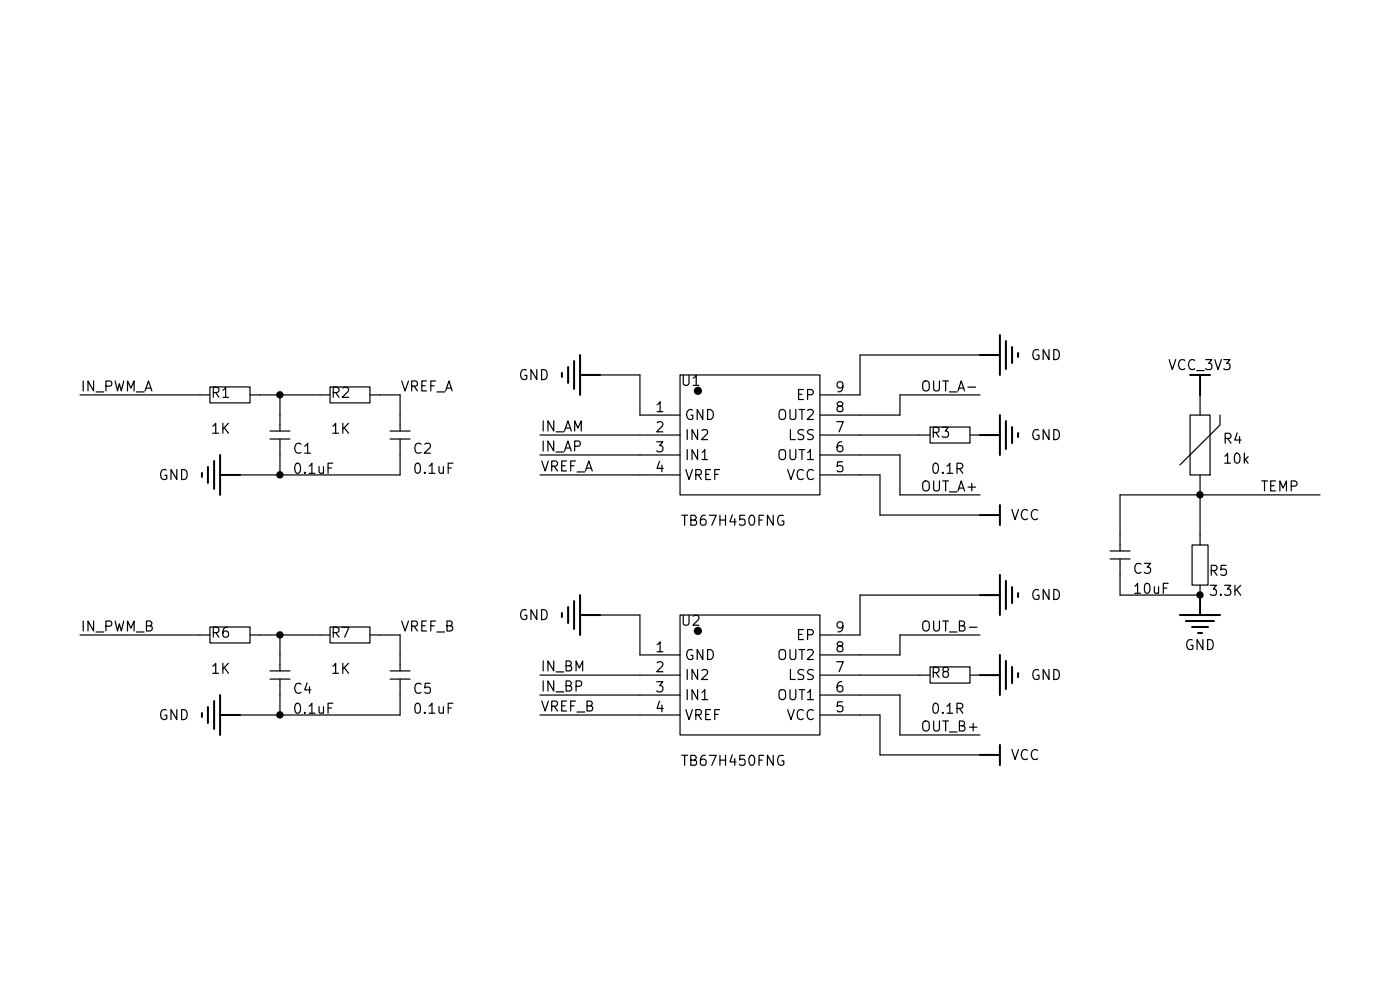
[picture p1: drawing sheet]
(kicad_sch
 (version 20260306)
 (generator "eeschema")
 (generator_version "10.0")
 (paper "User" 177.8 101.6)
 (lib_symbols
  (symbol "Motor-42-altium-import:GND_POWER_GROUND"
   (power global) (exclude_from_sim no) (in_bom yes) (on_board yes)
   (in_pos_files yes)
   (duplicate_pin_numbers_are_jumpers no)
   (property "Reference" "#PWR" (at 0 0 0) (show_name no) (do_not_autoplace no) (hide yes) (effects (font (size 1.27 1.27))))
   (property "Value" "GND" (at 0 -6.35 0) (show_name no) (do_not_autoplace no) (effects (font (size 1.27 1.27))))
   (property "Footprint" "" (at 0 0 0) (show_name no) (do_not_autoplace no) (hide yes) (effects (font (size 1.27 1.27))))
   (property "Datasheet" "" (at 0 0 0) (show_name no) (do_not_autoplace no) (hide yes) (effects (font (size 1.27 1.27))))
   (property "Description" "电源符号创建名为 'GND' 的全局标签" (at 0 0 0) (show_name no) (do_not_autoplace no) (hide yes) (effects (font (size 1.27 1.27))))
   (symbol "GND_POWER_GROUND_0_0"
    (polyline (pts (xy -2.54 -2.54) (xy 2.54 -2.54)) (stroke (width 0.254) (type solid)) (fill (type none)))
    (polyline (pts (xy -1.778 -3.302) (xy 1.778 -3.302)) (stroke (width 0.254) (type solid)) (fill (type none)))
    (polyline (pts (xy -1.016 -4.064) (xy 1.016 -4.064)) (stroke (width 0.254) (type solid)) (fill (type none)))
    (polyline (pts (xy -0.254 -4.826) (xy 0.254 -4.826)) (stroke (width 0.254) (type solid)) (fill (type none)))
    (polyline (pts (xy 0 0) (xy 0 -2.54)) (stroke (width 0.254) (type solid)) (fill (type none)))
    (pin power_in line (at 0 0 0) (length 0) (hide yes) (name "GND" (effects (font (size 1.27 1.27)))) (number "" (effects (font (size 1.27 1.27))))))
   (embedded_fonts no))
  (symbol "Motor-42-altium-import:VCC_3V3_BAR"
   (power global) (exclude_from_sim no) (in_bom yes) (on_board yes)
   (in_pos_files yes)
   (duplicate_pin_numbers_are_jumpers no)
   (property "Reference" "#PWR" (at 0 0 0) (show_name no) (do_not_autoplace no) (hide yes) (effects (font (size 1.27 1.27))))
   (property "Value" "VCC_3V3" (at 0 -3.81 0) (show_name no) (do_not_autoplace no) (effects (font (size 1.27 1.27))))
   (property "Footprint" "" (at 0 0 0) (show_name no) (do_not_autoplace no) (hide yes) (effects (font (size 1.27 1.27))))
   (property "Datasheet" "" (at 0 0 0) (show_name no) (do_not_autoplace no) (hide yes) (effects (font (size 1.27 1.27))))
   (property "Description" "电源符号创建名为 'VCC_3V3' 的全局标签" (at 0 0 0) (show_name no) (do_not_autoplace no) (hide yes) (effects (font (size 1.27 1.27))))
   (symbol "VCC_3V3_BAR_0_0"
    (polyline (pts (xy -1.27 -2.54) (xy 1.27 -2.54)) (stroke (width 0.254) (type solid)) (fill (type none)))
    (polyline (pts (xy 0 0) (xy 0 -2.54)) (stroke (width 0.254) (type solid)) (fill (type none)))
    (pin power_in line (at 0 0 0) (length 0) (hide yes) (name "VCC_3V3" (effects (font (size 1.27 1.27)))) (number "" (effects (font (size 1.27 1.27))))))
   (embedded_fonts no))
  (symbol "Motor-42-altium-import:VCC_BAR"
   (power global) (exclude_from_sim no) (in_bom yes) (on_board yes)
   (in_pos_files yes)
   (duplicate_pin_numbers_are_jumpers no)
   (property "Reference" "#PWR" (at 0 0 0) (show_name no) (do_not_autoplace no) (hide yes) (effects (font (size 1.27 1.27))))
   (property "Value" "VCC" (at 0 -3.81 0) (show_name no) (do_not_autoplace no) (effects (font (size 1.27 1.27))))
   (property "Footprint" "" (at 0 0 0) (show_name no) (do_not_autoplace no) (hide yes) (effects (font (size 1.27 1.27))))
   (property "Datasheet" "" (at 0 0 0) (show_name no) (do_not_autoplace no) (hide yes) (effects (font (size 1.27 1.27))))
   (property "Description" "电源符号创建名为 'VCC' 的全局标签" (at 0 0 0) (show_name no) (do_not_autoplace no) (hide yes) (effects (font (size 1.27 1.27))))
   (symbol "VCC_BAR_0_0"
    (polyline (pts (xy -1.27 -2.54) (xy 1.27 -2.54)) (stroke (width 0.254) (type solid)) (fill (type none)))
    (polyline (pts (xy 0 0) (xy 0 -2.54)) (stroke (width 0.254) (type solid)) (fill (type none)))
    (pin power_in line (at 0 0 0) (length 0) (hide yes) (name "VCC" (effects (font (size 1.27 1.27)))) (number "" (effects (font (size 1.27 1.27))))))
   (embedded_fonts no))
  (symbol "MyPcbLib:root_0_NCP15XH103F03RC_MyPcbLib.IntLib"
   (pin_numbers (hide yes))
   (pin_names (hide yes)) (exclude_from_sim no) (in_bom yes) (on_board yes)
   (in_pos_files yes)
   (duplicate_pin_numbers_are_jumpers no)
   (property "Reference" "" (at 0 0 0) (show_name no) (do_not_autoplace no) (effects (font (size 1.27 1.27))))
   (property "Value" "" (at 0 0 0) (show_name no) (do_not_autoplace no) (effects (font (size 1.27 1.27))))
   (property "Footprint" "" (at 0 0 0) (show_name no) (do_not_autoplace no) (hide yes) (effects (font (size 1.27 1.27))))
   (property "Datasheet" "" (at 0 0 0) (show_name no) (do_not_autoplace no) (hide yes) (effects (font (size 1.27 1.27))))
   (property "Description" "THERMISTOR 10K OHM NTC 0402 SMD" (at 0 0 0) (show_name no) (do_not_autoplace no) (hide yes) (effects (font (size 1.27 1.27))))
   (symbol "root_0_NCP15XH103F03RC_MyPcbLib.IntLib_1_0"
    (polyline (pts (xy 2.54 -1.27) (xy 2.54 1.27) (xy 10.16 1.27) (xy 10.16 -1.27) (xy 2.54 -1.27)) (stroke (width 0) (type solid)) (fill (type none)))
    (polyline (pts (xy 3.81 2.54) (xy 8.89 -2.54) (xy 10.16 -2.54)) (stroke (width 0) (type solid)) (fill (type none)))
    (pin passive line (at 0 0 0) (length 2.54) (name "0" (effects (font (size 1.27 1.27)))) (number "1" (effects (font (size 1.27 1.27)))))
    (pin passive line (at 12.7 0 180) (length 2.54) (name "0" (effects (font (size 1.27 1.27)))) (number "2" (effects (font (size 1.27 1.27))))))
   (embedded_fonts no))
  (symbol "MyPcbLib:root_0_TB67H450FNG_MyPcbLib.IntLib" (exclude_from_sim no) (in_bom yes) (on_board yes)
   (in_pos_files yes)
   (duplicate_pin_numbers_are_jumpers no)
   (property "Reference" "" (at 0 0 0) (show_name no) (do_not_autoplace no) (effects (font (size 1.27 1.27))))
   (property "Value" "" (at 0 0 0) (show_name no) (do_not_autoplace no) (effects (font (size 1.27 1.27))))
   (property "Footprint" "" (at 0 0 0) (show_name no) (do_not_autoplace no) (hide yes) (effects (font (size 1.27 1.27))))
   (property "Datasheet" "" (at 0 0 0) (show_name no) (do_not_autoplace no) (hide yes) (effects (font (size 1.27 1.27))))
   (property "Description" "PWM Chopper Type DC Brushed Motor Driver" (at 0 0 0) (show_name no) (do_not_autoplace no) (hide yes) (effects (font (size 1.27 1.27))))
   (symbol "root_0_TB67H450FNG_MyPcbLib.IntLib_1_0"
    (rectangle (start 0 0) (end 15.24 -17.78) (stroke (width 0) (type solid) (color 152 0 0 1)) (fill (type none)))
    (circle (center 13.208 -2.286) (radius 0.508) (stroke (width -0.0001) (type solid) (color 152 0 0 1)) (fill (type outline)))
    (pin passive line (at 10.16 5.08 270) (length 5.08) (name "GND" (effects (font (size 1.27 1.27)))) (number "1" (effects (font (size 1.27 1.27)))))
    (pin passive line (at 7.62 5.08 270) (length 5.08) (name "IN2" (effects (font (size 1.27 1.27)))) (number "2" (effects (font (size 1.27 1.27)))))
    (pin passive line (at 5.08 5.08 270) (length 5.08) (name "IN1" (effects (font (size 1.27 1.27)))) (number "3" (effects (font (size 1.27 1.27)))))
    (pin passive line (at 2.54 5.08 270) (length 5.08) (name "VREF" (effects (font (size 1.27 1.27)))) (number "4" (effects (font (size 1.27 1.27)))))
    (pin passive line (at 2.54 -22.86 90) (length 5.08) (name "VCC" (effects (font (size 1.27 1.27)))) (number "5" (effects (font (size 1.27 1.27)))))
    (pin passive line (at 5.08 -22.86 90) (length 5.08) (name "OUT1" (effects (font (size 1.27 1.27)))) (number "6" (effects (font (size 1.27 1.27)))))
    (pin passive line (at 7.62 -22.86 90) (length 5.08) (name "LSS" (effects (font (size 1.27 1.27)))) (number "7" (effects (font (size 1.27 1.27)))))
    (pin passive line (at 10.16 -22.86 90) (length 5.08) (name "OUT2" (effects (font (size 1.27 1.27)))) (number "8" (effects (font (size 1.27 1.27)))))
    (pin passive line (at 12.7 -22.86 90) (length 5.08) (name "EP" (effects (font (size 1.27 1.27)))) (number "9" (effects (font (size 1.27 1.27))))))
   (embedded_fonts no))
  (symbol "MyPcbLib:root_0_电阻-0402_MyPcbLib.IntLib"
   (pin_numbers (hide yes))
   (pin_names (hide yes)) (exclude_from_sim no) (in_bom yes) (on_board yes)
   (in_pos_files yes)
   (duplicate_pin_numbers_are_jumpers no)
   (property "Reference" "" (at 0 0 0) (show_name no) (do_not_autoplace no) (effects (font (size 1.27 1.27))))
   (property "Value" "" (at 0 0 0) (show_name no) (do_not_autoplace no) (effects (font (size 1.27 1.27))))
   (property "Footprint" "" (at 0 0 0) (show_name no) (do_not_autoplace no) (hide yes) (effects (font (size 1.27 1.27))))
   (property "Datasheet" "" (at 0 0 0) (show_name no) (do_not_autoplace no) (hide yes) (effects (font (size 1.27 1.27))))
   (property "Description" "Resistor" (at 0 0 0) (show_name no) (do_not_autoplace no) (hide yes) (effects (font (size 1.27 1.27))))
   (symbol "root_0_电阻-0402_MyPcbLib.IntLib_1_0"
    (rectangle (start 1.016 -2.54) (end -1.016 2.54) (stroke (width 0) (type solid)) (fill (type none)))
    (pin passive line (at 0 3.81 270) (length 1.27) (name "1" (effects (font (size 1.27 1.27)))) (number "1" (effects (font (size 1.27 1.27)))))
    (pin passive line (at 0 -3.81 90) (length 1.27) (name "2" (effects (font (size 1.27 1.27)))) (number "2" (effects (font (size 1.27 1.27))))))
   (embedded_fonts no))
  (symbol "MyPcbLib:root_0_电阻-1206_MyPcbLib.IntLib"
   (pin_numbers (hide yes))
   (pin_names (hide yes)) (exclude_from_sim no) (in_bom yes) (on_board yes)
   (in_pos_files yes)
   (duplicate_pin_numbers_are_jumpers no)
   (property "Reference" "" (at 0 0 0) (show_name no) (do_not_autoplace no) (effects (font (size 1.27 1.27))))
   (property "Value" "" (at 0 0 0) (show_name no) (do_not_autoplace no) (effects (font (size 1.27 1.27))))
   (property "Footprint" "" (at 0 0 0) (show_name no) (do_not_autoplace no) (hide yes) (effects (font (size 1.27 1.27))))
   (property "Datasheet" "" (at 0 0 0) (show_name no) (do_not_autoplace no) (hide yes) (effects (font (size 1.27 1.27))))
   (property "Description" "Resistor" (at 0 0 0) (show_name no) (do_not_autoplace no) (hide yes) (effects (font (size 1.27 1.27))))
   (symbol "root_0_电阻-1206_MyPcbLib.IntLib_1_0"
    (rectangle (start 1.016 -2.54) (end -1.016 2.54) (stroke (width 0) (type solid)) (fill (type none)))
    (pin passive line (at 0 3.81 270) (length 1.27) (name "1" (effects (font (size 1.27 1.27)))) (number "1" (effects (font (size 1.27 1.27)))))
    (pin passive line (at 0 -3.81 90) (length 1.27) (name "2" (effects (font (size 1.27 1.27)))) (number "2" (effects (font (size 1.27 1.27))))))
   (embedded_fonts no))
  (symbol "MyPcbLib:root_1_电容-0402_MyPcbLib.IntLib"
   (pin_numbers (hide yes))
   (pin_names (hide yes)) (exclude_from_sim no) (in_bom yes) (on_board yes)
   (in_pos_files yes)
   (duplicate_pin_numbers_are_jumpers no)
   (property "Reference" "" (at 0 0 0) (show_name no) (do_not_autoplace no) (effects (font (size 1.27 1.27))))
   (property "Value" "" (at 0 0 0) (show_name no) (do_not_autoplace no) (effects (font (size 1.27 1.27))))
   (property "Footprint" "" (at 0 0 0) (show_name no) (do_not_autoplace no) (hide yes) (effects (font (size 1.27 1.27))))
   (property "Datasheet" "" (at 0 0 0) (show_name no) (do_not_autoplace no) (hide yes) (effects (font (size 1.27 1.27))))
   (property "Description" "Capacitor" (at 0 0 0) (show_name no) (do_not_autoplace no) (hide yes) (effects (font (size 1.27 1.27))))
   (symbol "root_1_电容-0402_MyPcbLib.IntLib_1_0"
    (polyline (pts (xy -1.27 0.508) (xy 1.27 0.508)) (stroke (width 0) (type solid)) (fill (type none)))
    (polyline (pts (xy 0 1.27) (xy 0 0.508)) (stroke (width 0) (type solid)) (fill (type none)))
    (polyline (pts (xy 0 -1.27) (xy 0 -0.508)) (stroke (width 0) (type solid)) (fill (type none)))
    (polyline (pts (xy 1.27 -0.508) (xy -1.27 -0.508)) (stroke (width 0) (type solid)) (fill (type none)))
    (pin passive line (at 0 2.54 270) (length 1.27) (name "1" (effects (font (size 1.27 1.27)))) (number "1" (effects (font (size 1.27 1.27)))))
    (pin passive line (at 0 -2.54 90) (length 1.27) (name "2" (effects (font (size 1.27 1.27)))) (number "2" (effects (font (size 1.27 1.27))))))
   (embedded_fonts no))
  (symbol "MyPcbLib:root_1_电阻-0402_MyPcbLib.IntLib"
   (pin_numbers (hide yes))
   (pin_names (hide yes)) (exclude_from_sim no) (in_bom yes) (on_board yes)
   (in_pos_files yes)
   (duplicate_pin_numbers_are_jumpers no)
   (property "Reference" "" (at 0 0 0) (show_name no) (do_not_autoplace no) (effects (font (size 1.27 1.27))))
   (property "Value" "" (at 0 0 0) (show_name no) (do_not_autoplace no) (effects (font (size 1.27 1.27))))
   (property "Footprint" "" (at 0 0 0) (show_name no) (do_not_autoplace no) (hide yes) (effects (font (size 1.27 1.27))))
   (property "Datasheet" "" (at 0 0 0) (show_name no) (do_not_autoplace no) (hide yes) (effects (font (size 1.27 1.27))))
   (property "Description" "Resistor" (at 0 0 0) (show_name no) (do_not_autoplace no) (hide yes) (effects (font (size 1.27 1.27))))
   (symbol "root_1_电阻-0402_MyPcbLib.IntLib_1_0"
    (rectangle (start -1.016 -2.54) (end 1.016 2.54) (stroke (width 0) (type solid)) (fill (type none)))
    (pin passive line (at 0 3.81 270) (length 1.27) (name "1" (effects (font (size 1.27 1.27)))) (number "1" (effects (font (size 1.27 1.27)))))
    (pin passive line (at 0 -3.81 90) (length 1.27) (name "2" (effects (font (size 1.27 1.27)))) (number "2" (effects (font (size 1.27 1.27))))))
   (embedded_fonts no)))
 (junction
  (at 35.56 48.26)
  (diameter 0)
  (color 0 0 0 0))
 (junction
  (at 35.56 38.1)
  (diameter 0)
  (color 0 0 0 0))
 (junction
  (at 152.4 63.5)
  (diameter 0)
  (color 0 0 0 0))
 (junction
  (at 152.4 50.8)
  (diameter 0)
  (color 0 0 0 0))
 (junction
  (at 35.56 68.58)
  (diameter 0)
  (color 0 0 0 0))
 (junction
  (at 35.56 78.74)
  (diameter 0)
  (color 0 0 0 0))
 (wire
  (pts (xy 109.22 76.2) (xy 114.3 76.2))
  (stroke (width 0) (type default)))
 (wire
  (pts (xy 81.28 45.72) (xy 68.58 45.72))
  (stroke (width 0) (type default)))
 (wire
  (pts (xy 50.8 45.72) (xy 50.8 48.26))
  (stroke (width 0) (type default)))
 (wire
  (pts (xy 81.28 78.74) (xy 68.58 78.74))
  (stroke (width 0) (type default)))
 (wire
  (pts (xy 48.26 38.1) (xy 50.8 38.1))
  (stroke (width 0) (type default)))
 (wire
  (pts (xy 109.22 38.1) (xy 109.22 33.02))
  (stroke (width 0) (type default)))
 (wire
  (pts (xy 35.56 71.12) (xy 35.56 68.58))
  (stroke (width 0) (type default)))
 (wire
  (pts (xy 109.22 48.26) (xy 111.76 48.26))
  (stroke (width 0) (type default)))
 (wire
  (pts (xy 109.22 33.02) (xy 124.46 33.02))
  (stroke (width 0) (type default)))
 (wire
  (pts (xy 35.56 38.1) (xy 40.64 38.1))
  (stroke (width 0) (type default)))
 (wire
  (pts (xy 114.3 71.12) (xy 114.3 68.58))
  (stroke (width 0) (type default)))
 (wire
  (pts (xy 142.24 63.5) (xy 142.24 60.96))
  (stroke (width 0) (type default)))
 (wire
  (pts (xy 81.28 35.56) (xy 76.2 35.56))
  (stroke (width 0) (type default)))
 (wire
  (pts (xy 111.76 78.74) (xy 111.76 83.82))
  (stroke (width 0) (type default)))
 (wire
  (pts (xy 109.22 40.64) (xy 114.3 40.64))
  (stroke (width 0) (type default)))
 (wire
  (pts (xy 35.56 48.26) (xy 30.48 48.26))
  (stroke (width 0) (type default)))
 (wire
  (pts (xy 109.22 73.66) (xy 116.84 73.66))
  (stroke (width 0) (type default)))
 (wire
  (pts (xy 142.24 50.8) (xy 152.4 50.8))
  (stroke (width 0) (type default)))
 (wire
  (pts (xy 81.28 73.66) (xy 68.58 73.66))
  (stroke (width 0) (type default)))
 (wire
  (pts (xy 81.28 76.2) (xy 68.58 76.2))
  (stroke (width 0) (type default)))
 (wire
  (pts (xy 81.28 43.18) (xy 68.58 43.18))
  (stroke (width 0) (type default)))
 (wire
  (pts (xy 109.22 63.5) (xy 124.46 63.5))
  (stroke (width 0) (type default)))
 (wire
  (pts (xy 114.3 40.64) (xy 114.3 38.1))
  (stroke (width 0) (type default)))
 (wire
  (pts (xy 152.4 50.8) (xy 167.64 50.8))
  (stroke (width 0) (type default)))
 (wire
  (pts (xy 35.56 48.26) (xy 35.56 45.72))
  (stroke (width 0) (type default)))
 (wire
  (pts (xy 35.56 78.74) (xy 30.48 78.74))
  (stroke (width 0) (type default)))
 (wire
  (pts (xy 35.56 78.74) (xy 35.56 76.2))
  (stroke (width 0) (type default)))
 (wire
  (pts (xy 81.28 40.64) (xy 81.28 35.56))
  (stroke (width 0) (type default)))
 (wire
  (pts (xy 50.8 68.58) (xy 50.8 71.12))
  (stroke (width 0) (type default)))
 (wire
  (pts (xy 114.3 38.1) (xy 124.46 38.1))
  (stroke (width 0) (type default)))
 (wire
  (pts (xy 33.02 38.1) (xy 35.56 38.1))
  (stroke (width 0) (type default)))
 (wire
  (pts (xy 109.22 71.12) (xy 114.3 71.12))
  (stroke (width 0) (type default)))
 (wire
  (pts (xy 111.76 48.26) (xy 111.76 53.34))
  (stroke (width 0) (type default)))
 (wire
  (pts (xy 152.4 63.5) (xy 142.24 63.5))
  (stroke (width 0) (type default)))
 (wire
  (pts (xy 142.24 55.88) (xy 142.24 50.8))
  (stroke (width 0) (type default)))
 (wire
  (pts (xy 114.3 76.2) (xy 114.3 81.28))
  (stroke (width 0) (type default)))
 (wire
  (pts (xy 114.3 81.28) (xy 124.46 81.28))
  (stroke (width 0) (type default)))
 (wire
  (pts (xy 50.8 76.2) (xy 50.8 78.74))
  (stroke (width 0) (type default)))
 (wire
  (pts (xy 109.22 68.58) (xy 109.22 63.5))
  (stroke (width 0) (type default)))
 (wire
  (pts (xy 152.4 55.88) (xy 152.4 50.8))
  (stroke (width 0) (type default)))
 (wire
  (pts (xy 48.26 68.58) (xy 50.8 68.58))
  (stroke (width 0) (type default)))
 (wire
  (pts (xy 109.22 78.74) (xy 111.76 78.74))
  (stroke (width 0) (type default)))
 (wire
  (pts (xy 114.3 68.58) (xy 124.46 68.58))
  (stroke (width 0) (type default)))
 (wire
  (pts (xy 114.3 50.8) (xy 124.46 50.8))
  (stroke (width 0) (type default)))
 (wire
  (pts (xy 33.02 68.58) (xy 35.56 68.58))
  (stroke (width 0) (type default)))
 (wire
  (pts (xy 50.8 78.74) (xy 35.56 78.74))
  (stroke (width 0) (type default)))
 (wire
  (pts (xy 25.4 68.58) (xy 10.16 68.58))
  (stroke (width 0) (type default)))
 (wire
  (pts (xy 114.3 45.72) (xy 114.3 50.8))
  (stroke (width 0) (type default)))
 (wire
  (pts (xy 81.28 48.26) (xy 68.58 48.26))
  (stroke (width 0) (type default)))
 (wire
  (pts (xy 50.8 38.1) (xy 50.8 40.64))
  (stroke (width 0) (type default)))
 (wire
  (pts (xy 81.28 71.12) (xy 81.28 66.04))
  (stroke (width 0) (type default)))
 (wire
  (pts (xy 109.22 45.72) (xy 114.3 45.72))
  (stroke (width 0) (type default)))
 (wire
  (pts (xy 81.28 66.04) (xy 76.2 66.04))
  (stroke (width 0) (type default)))
 (wire
  (pts (xy 25.4 38.1) (xy 10.16 38.1))
  (stroke (width 0) (type default)))
 (wire
  (pts (xy 35.56 40.64) (xy 35.56 38.1))
  (stroke (width 0) (type default)))
 (wire
  (pts (xy 50.8 48.26) (xy 35.56 48.26))
  (stroke (width 0) (type default)))
 (wire
  (pts (xy 111.76 83.82) (xy 124.46 83.82))
  (stroke (width 0) (type default)))
 (wire
  (pts (xy 111.76 53.34) (xy 124.46 53.34))
  (stroke (width 0) (type default)))
 (wire
  (pts (xy 109.22 43.18) (xy 116.84 43.18))
  (stroke (width 0) (type default)))
 (wire
  (pts (xy 35.56 68.58) (xy 40.64 68.58))
  (stroke (width 0) (type default)))
 (label "OUT_B+"
  (at 116.84 81.28 0)
  (effects (font (size 1.27 1.27)) (justify left bottom)))
 (label "IN_PWM_B"
  (at 10.16 68.58 0)
  (effects (font (size 1.27 1.27)) (justify left bottom)))
 (label "VREF_B"
  (at 50.8 68.58 0)
  (effects (font (size 1.27 1.27)) (justify left bottom)))
 (label "OUT_B-"
  (at 116.84 68.58 0)
  (effects (font (size 1.27 1.27)) (justify left bottom)))
 (label "IN_AP"
  (at 68.58 45.72 0)
  (effects (font (size 1.27 1.27)) (justify left bottom)))
 (label "IN_BP"
  (at 68.58 76.2 0)
  (effects (font (size 1.27 1.27)) (justify left bottom)))
 (label "OUT_A-"
  (at 116.84 38.1 0)
  (effects (font (size 1.27 1.27)) (justify left bottom)))
 (label "TEMP"
  (at 160.02 50.8 0)
  (effects (font (size 1.27 1.27)) (justify left bottom)))
 (label "VREF_A"
  (at 50.8 38.1 0)
  (effects (font (size 1.27 1.27)) (justify left bottom)))
 (label "OUT_A+"
  (at 116.84 50.8 0)
  (effects (font (size 1.27 1.27)) (justify left bottom)))
 (label "VREF_A"
  (at 68.58 48.26 0)
  (effects (font (size 1.27 1.27)) (justify left bottom)))
 (label "VREF_B"
  (at 68.58 78.74 0)
  (effects (font (size 1.27 1.27)) (justify left bottom)))
 (label "IN_PWM_A"
  (at 10.16 38.1 0)
  (effects (font (size 1.27 1.27)) (justify left bottom)))
 (label "IN_AM"
  (at 68.58 43.18 0)
  (effects (font (size 1.27 1.27)) (justify left bottom)))
 (label "IN_BM"
  (at 68.58 73.66 0)
  (effects (font (size 1.27 1.27)) (justify left bottom)))
 (symbol
  (lib_id "MyPcbLib:root_0_电阻-0402_MyPcbLib.IntLib")
  (at 29.21 38.1 90)
  (unit 1)
  (body_style 1)
  (exclude_from_sim no)
  (in_bom yes)
  (on_board yes)
  (in_pos_files yes)
  (dnp no)
  (property "Reference" "R1" (at 26.67 37.084 90) (show_name no) (do_not_autoplace no) (effects (font (size 1.27 1.27)) (justify right bottom)))
  (property "Value" "1K" (at 26.67 41.656 90) (show_name no) (do_not_autoplace no) (effects (font (size 1.27 1.27)) (justify right bottom)))
  (property "Footprint" "RES_0402" (at 29.21 38.1 0) (hide yes) (show_name no) (do_not_autoplace no) (effects (font (size 1.27 1.27))))
  (property "Datasheet" "" (at 29.21 38.1 0) (hide yes) (show_name no) (do_not_autoplace no) (effects (font (size 1.27 1.27))))
  (property "Description" "Resistor" (at 29.21 38.1 0) (hide yes) (show_name no) (do_not_autoplace no) (effects (font (size 1.27 1.27))))
  (property "ALTIUM_VALUE" "22R" (at 24.13 35.56 90) (hide yes) (show_name no) (do_not_autoplace no) (effects (font (size 1.27 1.27)) (justify right bottom)))
  (pin "1")
  (pin "2"))
 (symbol
  (lib_id "MyPcbLib:root_0_NCP15XH103F03RC_MyPcbLib.IntLib")
  (at 152.4 50.8 90)
  (unit 1)
  (body_style 1)
  (exclude_from_sim no)
  (in_bom yes)
  (on_board yes)
  (in_pos_files yes)
  (dnp no)
  (property "Reference" "R4" (at 155.194 42.926 90) (show_name no) (do_not_autoplace no) (effects (font (size 1.27 1.27)) (justify right bottom)))
  (property "Value" "NCP15XH103F03RC" (at 152.146 58.166 90) (hide yes) (show_name no) (do_not_autoplace no) (effects (font (size 1.27 1.27)) (justify right bottom)))
  (property "Footprint" "RES_0402" (at 152.4 50.8 0) (hide yes) (show_name no) (do_not_autoplace no) (effects (font (size 1.27 1.27))))
  (property "Datasheet" "" (at 152.4 50.8 0) (hide yes) (show_name no) (do_not_autoplace no) (effects (font (size 1.27 1.27))))
  (property "Description" "THERMISTOR 10K OHM NTC 0402 SMD" (at 152.4 50.8 0) (hide yes) (show_name no) (do_not_autoplace no) (effects (font (size 1.27 1.27))))
  (property "ALTIUM_VALUE" "10k" (at 155.194 45.466 90) (show_name no) (do_not_autoplace no) (effects (font (size 1.27 1.27)) (justify right bottom)))
  (pin "1")
  (pin "2"))
 (symbol
  (lib_id "MyPcbLib:root_0_电阻-0402_MyPcbLib.IntLib")
  (at 44.45 38.1 90)
  (unit 1)
  (body_style 1)
  (exclude_from_sim no)
  (in_bom yes)
  (on_board yes)
  (in_pos_files yes)
  (dnp no)
  (property "Reference" "R2" (at 41.91 37.084 90) (show_name no) (do_not_autoplace no) (effects (font (size 1.27 1.27)) (justify right bottom)))
  (property "Value" "1K" (at 41.91 41.656 90) (show_name no) (do_not_autoplace no) (effects (font (size 1.27 1.27)) (justify right bottom)))
  (property "Footprint" "RES_0402" (at 44.45 38.1 0) (hide yes) (show_name no) (do_not_autoplace no) (effects (font (size 1.27 1.27))))
  (property "Datasheet" "" (at 44.45 38.1 0) (hide yes) (show_name no) (do_not_autoplace no) (effects (font (size 1.27 1.27))))
  (property "Description" "Resistor" (at 44.45 38.1 0) (hide yes) (show_name no) (do_not_autoplace no) (effects (font (size 1.27 1.27))))
  (property "ALTIUM_VALUE" "22R" (at 39.37 35.56 90) (hide yes) (show_name no) (do_not_autoplace no) (effects (font (size 1.27 1.27)) (justify right bottom)))
  (pin "2")
  (pin "1"))
 (symbol
  (lib_id "Motor-42-altium-import:GND_POWER_GROUND")
  (at 30.48 78.74 270)
  (unit 1)
  (body_style 1)
  (exclude_from_sim no)
  (in_bom yes)
  (on_board yes)
  (in_pos_files yes)
  (dnp no)
  (property "Reference" "#PWR?" (at 30.48 78.74 0) (hide yes) (show_name no) (do_not_autoplace no) (effects (font (size 1.27 1.27))))
  (property "Value" "GND" (at 24.13 78.74 90) (show_name no) (do_not_autoplace no) (effects (font (size 1.27 1.27)) (justify right)))
  (property "Footprint" "" (at 30.48 78.74 0) (show_name no) (do_not_autoplace no) (effects (font (size 1.27 1.27))))
  (property "Datasheet" "" (at 30.48 78.74 0) (show_name no) (do_not_autoplace no) (effects (font (size 1.27 1.27))))
  (property "Description" "" (at 30.48 78.74 0) (show_name no) (do_not_autoplace no) (effects (font (size 1.27 1.27))))
  (pin ""))
 (symbol
  (lib_id "MyPcbLib:root_1_电容-0402_MyPcbLib.IntLib")
  (at 142.24 58.42 180)
  (unit 1)
  (body_style 1)
  (exclude_from_sim no)
  (in_bom yes)
  (on_board yes)
  (in_pos_files yes)
  (dnp no)
  (property "Reference" "C3" (at 143.764 59.436 0) (show_name no) (do_not_autoplace no) (effects (font (size 1.27 1.27)) (justify right bottom)))
  (property "Value" "10uF" (at 143.764 61.976 0) (show_name no) (do_not_autoplace no) (effects (font (size 1.27 1.27)) (justify right bottom)))
  (property "Footprint" "CAP_0402" (at 142.24 58.42 0) (hide yes) (show_name no) (do_not_autoplace no) (effects (font (size 1.27 1.27))))
  (property "Datasheet" "" (at 142.24 58.42 0) (hide yes) (show_name no) (do_not_autoplace no) (effects (font (size 1.27 1.27))))
  (property "Description" "Capacitor" (at 142.24 58.42 0) (hide yes) (show_name no) (do_not_autoplace no) (effects (font (size 1.27 1.27))))
  (property "ALTIUM_VALUE" "0.1u" (at 140.716 55.372 0) (hide yes) (show_name no) (do_not_autoplace no) (effects (font (size 1.27 1.27)) (justify right bottom)))
  (pin "1")
  (pin "2"))
 (symbol
  (lib_id "Motor-42-altium-import:GND_POWER_GROUND")
  (at 152.4 63.5 0)
  (unit 1)
  (body_style 1)
  (exclude_from_sim no)
  (in_bom yes)
  (on_board yes)
  (in_pos_files yes)
  (dnp no)
  (property "Reference" "#PWR?" (at 152.4 63.5 0) (hide yes) (show_name no) (do_not_autoplace no) (effects (font (size 1.27 1.27))))
  (property "Value" "GND" (at 152.4 69.85 0) (show_name no) (do_not_autoplace no) (effects (font (size 1.27 1.27))))
  (property "Footprint" "" (at 152.4 63.5 0) (show_name no) (do_not_autoplace no) (effects (font (size 1.27 1.27))))
  (property "Datasheet" "" (at 152.4 63.5 0) (show_name no) (do_not_autoplace no) (effects (font (size 1.27 1.27))))
  (property "Description" "" (at 152.4 63.5 0) (show_name no) (do_not_autoplace no) (effects (font (size 1.27 1.27))))
  (pin ""))
 (symbol
  (lib_id "MyPcbLib:root_0_电阻-1206_MyPcbLib.IntLib")
  (at 120.65 43.18 90)
  (unit 1)
  (body_style 1)
  (exclude_from_sim no)
  (in_bom yes)
  (on_board yes)
  (in_pos_files yes)
  (dnp no)
  (property "Reference" "R3" (at 118.11 42.164 90) (show_name no) (do_not_autoplace no) (effects (font (size 1.27 1.27)) (justify right bottom)))
  (property "Value" "0.1R" (at 118.11 46.736 90) (show_name no) (do_not_autoplace no) (effects (font (size 1.27 1.27)) (justify right bottom)))
  (property "Footprint" "1206-RES" (at 120.65 43.18 0) (hide yes) (show_name no) (do_not_autoplace no) (effects (font (size 1.27 1.27))))
  (property "Datasheet" "" (at 120.65 43.18 0) (hide yes) (show_name no) (do_not_autoplace no) (effects (font (size 1.27 1.27))))
  (property "Description" "Resistor" (at 120.65 43.18 0) (hide yes) (show_name no) (do_not_autoplace no) (effects (font (size 1.27 1.27))))
  (property "ALTIUM_VALUE" "22R" (at 115.57 40.64 90) (hide yes) (show_name no) (do_not_autoplace no) (effects (font (size 1.27 1.27)) (justify right bottom)))
  (pin "1")
  (pin "2"))
 (symbol
  (lib_id "MyPcbLib:root_1_电容-0402_MyPcbLib.IntLib")
  (at 35.56 73.66 180)
  (unit 1)
  (body_style 1)
  (exclude_from_sim no)
  (in_bom yes)
  (on_board yes)
  (in_pos_files yes)
  (dnp no)
  (property "Reference" "C4" (at 37.084 74.676 0) (show_name no) (do_not_autoplace no) (effects (font (size 1.27 1.27)) (justify right bottom)))
  (property "Value" "0.1uF" (at 37.084 77.216 0) (show_name no) (do_not_autoplace no) (effects (font (size 1.27 1.27)) (justify right bottom)))
  (property "Footprint" "CAP_0402" (at 35.56 73.66 0) (hide yes) (show_name no) (do_not_autoplace no) (effects (font (size 1.27 1.27))))
  (property "Datasheet" "" (at 35.56 73.66 0) (hide yes) (show_name no) (do_not_autoplace no) (effects (font (size 1.27 1.27))))
  (property "Description" "Capacitor" (at 35.56 73.66 0) (hide yes) (show_name no) (do_not_autoplace no) (effects (font (size 1.27 1.27))))
  (property "ALTIUM_VALUE" "0.1u" (at 34.036 70.612 0) (hide yes) (show_name no) (do_not_autoplace no) (effects (font (size 1.27 1.27)) (justify right bottom)))
  (pin "2")
  (pin "1"))
 (symbol
  (lib_id "MyPcbLib:root_0_TB67H450FNG_MyPcbLib.IntLib")
  (at 86.36 50.8 90)
  (unit 1)
  (body_style 1)
  (exclude_from_sim no)
  (in_bom yes)
  (on_board yes)
  (in_pos_files yes)
  (dnp no)
  (property "Reference" "U1" (at 86.36 35.56 90) (show_name no) (do_not_autoplace no) (effects (font (size 1.27 1.27)) (justify right bottom)))
  (property "Value" "TB67H450FNG" (at 86.36 53.34 90) (show_name no) (do_not_autoplace no) (effects (font (size 1.27 1.27)) (justify right bottom)))
  (property "Footprint" "SO-8-PAD" (at 86.36 50.8 0) (hide yes) (show_name no) (do_not_autoplace no) (effects (font (size 1.27 1.27))))
  (property "Datasheet" "" (at 86.36 50.8 0) (hide yes) (show_name no) (do_not_autoplace no) (effects (font (size 1.27 1.27))))
  (property "Description" "PWM Chopper Type DC Brushed Motor Driver" (at 86.36 50.8 0) (hide yes) (show_name no) (do_not_autoplace no) (effects (font (size 1.27 1.27))))
  (pin "8")
  (pin "2")
  (pin "3")
  (pin "5")
  (pin "6")
  (pin "4")
  (pin "1")
  (pin "9")
  (pin "7"))
 (symbol
  (lib_id "MyPcbLib:root_1_电阻-0402_MyPcbLib.IntLib")
  (at 152.4 59.69 180)
  (unit 1)
  (body_style 1)
  (exclude_from_sim no)
  (in_bom yes)
  (on_board yes)
  (in_pos_files yes)
  (dnp no)
  (property "Reference" "R5" (at 153.416 59.69 0) (show_name no) (do_not_autoplace no) (effects (font (size 1.27 1.27)) (justify right bottom)))
  (property "Value" "3.3K" (at 153.416 62.23 0) (show_name no) (do_not_autoplace no) (effects (font (size 1.27 1.27)) (justify right bottom)))
  (property "Footprint" "RES_0402" (at 152.4 59.69 0) (hide yes) (show_name no) (do_not_autoplace no) (effects (font (size 1.27 1.27))))
  (property "Datasheet" "" (at 152.4 59.69 0) (hide yes) (show_name no) (do_not_autoplace no) (effects (font (size 1.27 1.27))))
  (property "Description" "Resistor" (at 152.4 59.69 0) (hide yes) (show_name no) (do_not_autoplace no) (effects (font (size 1.27 1.27))))
  (property "ALTIUM_VALUE" "22R" (at 151.384 55.372 0) (hide yes) (show_name no) (do_not_autoplace no) (effects (font (size 1.27 1.27)) (justify right bottom)))
  (pin "2")
  (pin "1"))
 (symbol
  (lib_id "MyPcbLib:root_1_电容-0402_MyPcbLib.IntLib")
  (at 50.8 43.18 180)
  (unit 1)
  (body_style 1)
  (exclude_from_sim no)
  (in_bom yes)
  (on_board yes)
  (in_pos_files yes)
  (dnp no)
  (property "Reference" "C2" (at 52.324 44.196 0) (show_name no) (do_not_autoplace no) (effects (font (size 1.27 1.27)) (justify right bottom)))
  (property "Value" "0.1uF" (at 52.324 46.736 0) (show_name no) (do_not_autoplace no) (effects (font (size 1.27 1.27)) (justify right bottom)))
  (property "Footprint" "CAP_0402" (at 50.8 43.18 0) (hide yes) (show_name no) (do_not_autoplace no) (effects (font (size 1.27 1.27))))
  (property "Datasheet" "" (at 50.8 43.18 0) (hide yes) (show_name no) (do_not_autoplace no) (effects (font (size 1.27 1.27))))
  (property "Description" "Capacitor" (at 50.8 43.18 0) (hide yes) (show_name no) (do_not_autoplace no) (effects (font (size 1.27 1.27))))
  (property "ALTIUM_VALUE" "0.1u" (at 49.276 40.132 0) (hide yes) (show_name no) (do_not_autoplace no) (effects (font (size 1.27 1.27)) (justify right bottom)))
  (pin "2")
  (pin "1"))
 (symbol
  (lib_id "Motor-42-altium-import:VCC_3V3_BAR")
  (at 152.4 38.1 180)
  (unit 1)
  (body_style 1)
  (exclude_from_sim no)
  (in_bom yes)
  (on_board yes)
  (in_pos_files yes)
  (dnp no)
  (property "Reference" "#PWR?" (at 152.4 38.1 0) (hide yes) (show_name no) (do_not_autoplace no) (effects (font (size 1.27 1.27))))
  (property "Value" "VCC_3V3" (at 152.4 34.29 0) (show_name no) (do_not_autoplace no) (effects (font (size 1.27 1.27))))
  (property "Footprint" "" (at 152.4 38.1 0) (show_name no) (do_not_autoplace no) (effects (font (size 1.27 1.27))))
  (property "Datasheet" "" (at 152.4 38.1 0) (show_name no) (do_not_autoplace no) (effects (font (size 1.27 1.27))))
  (property "Description" "" (at 152.4 38.1 0) (show_name no) (do_not_autoplace no) (effects (font (size 1.27 1.27))))
  (pin ""))
 (symbol
  (lib_id "Motor-42-altium-import:GND_POWER_GROUND")
  (at 76.2 35.56 270)
  (unit 1)
  (body_style 1)
  (exclude_from_sim no)
  (in_bom yes)
  (on_board yes)
  (in_pos_files yes)
  (dnp no)
  (property "Reference" "#PWR?" (at 76.2 35.56 0) (hide yes) (show_name no) (do_not_autoplace no) (effects (font (size 1.27 1.27))))
  (property "Value" "GND" (at 69.85 35.56 90) (show_name no) (do_not_autoplace no) (effects (font (size 1.27 1.27)) (justify right)))
  (property "Footprint" "" (at 76.2 35.56 0) (show_name no) (do_not_autoplace no) (effects (font (size 1.27 1.27))))
  (property "Datasheet" "" (at 76.2 35.56 0) (show_name no) (do_not_autoplace no) (effects (font (size 1.27 1.27))))
  (property "Description" "" (at 76.2 35.56 0) (show_name no) (do_not_autoplace no) (effects (font (size 1.27 1.27))))
  (pin ""))
 (symbol
  (lib_id "Motor-42-altium-import:VCC_BAR")
  (at 124.46 53.34 90)
  (unit 1)
  (body_style 1)
  (exclude_from_sim no)
  (in_bom yes)
  (on_board yes)
  (in_pos_files yes)
  (dnp no)
  (property "Reference" "#PWR?" (at 124.46 53.34 0) (hide yes) (show_name no) (do_not_autoplace no) (effects (font (size 1.27 1.27))))
  (property "Value" "VCC" (at 128.27 53.34 90) (show_name no) (do_not_autoplace no) (effects (font (size 1.27 1.27)) (justify right)))
  (property "Footprint" "" (at 124.46 53.34 0) (show_name no) (do_not_autoplace no) (effects (font (size 1.27 1.27))))
  (property "Datasheet" "" (at 124.46 53.34 0) (show_name no) (do_not_autoplace no) (effects (font (size 1.27 1.27))))
  (property "Description" "" (at 124.46 53.34 0) (show_name no) (do_not_autoplace no) (effects (font (size 1.27 1.27))))
  (pin ""))
 (symbol
  (lib_id "Motor-42-altium-import:VCC_BAR")
  (at 124.46 83.82 90)
  (unit 1)
  (body_style 1)
  (exclude_from_sim no)
  (in_bom yes)
  (on_board yes)
  (in_pos_files yes)
  (dnp no)
  (property "Reference" "#PWR?" (at 124.46 83.82 0) (hide yes) (show_name no) (do_not_autoplace no) (effects (font (size 1.27 1.27))))
  (property "Value" "VCC" (at 128.27 83.82 90) (show_name no) (do_not_autoplace no) (effects (font (size 1.27 1.27)) (justify right)))
  (property "Footprint" "" (at 124.46 83.82 0) (show_name no) (do_not_autoplace no) (effects (font (size 1.27 1.27))))
  (property "Datasheet" "" (at 124.46 83.82 0) (show_name no) (do_not_autoplace no) (effects (font (size 1.27 1.27))))
  (property "Description" "" (at 124.46 83.82 0) (show_name no) (do_not_autoplace no) (effects (font (size 1.27 1.27))))
  (pin ""))
 (symbol
  (lib_id "MyPcbLib:root_0_电阻-1206_MyPcbLib.IntLib")
  (at 120.65 73.66 90)
  (unit 1)
  (body_style 1)
  (exclude_from_sim no)
  (in_bom yes)
  (on_board yes)
  (in_pos_files yes)
  (dnp no)
  (property "Reference" "R8" (at 118.11 72.644 90) (show_name no) (do_not_autoplace no) (effects (font (size 1.27 1.27)) (justify right bottom)))
  (property "Value" "0.1R" (at 118.11 77.216 90) (show_name no) (do_not_autoplace no) (effects (font (size 1.27 1.27)) (justify right bottom)))
  (property "Footprint" "1206-RES" (at 120.65 73.66 0) (hide yes) (show_name no) (do_not_autoplace no) (effects (font (size 1.27 1.27))))
  (property "Datasheet" "" (at 120.65 73.66 0) (hide yes) (show_name no) (do_not_autoplace no) (effects (font (size 1.27 1.27))))
  (property "Description" "Resistor" (at 120.65 73.66 0) (hide yes) (show_name no) (do_not_autoplace no) (effects (font (size 1.27 1.27))))
  (property "ALTIUM_VALUE" "22R" (at 115.57 71.12 90) (hide yes) (show_name no) (do_not_autoplace no) (effects (font (size 1.27 1.27)) (justify right bottom)))
  (pin "1")
  (pin "2"))
 (symbol
  (lib_id "MyPcbLib:root_0_TB67H450FNG_MyPcbLib.IntLib")
  (at 86.36 81.28 90)
  (unit 1)
  (body_style 1)
  (exclude_from_sim no)
  (in_bom yes)
  (on_board yes)
  (in_pos_files yes)
  (dnp no)
  (property "Reference" "U2" (at 86.36 66.04 90) (show_name no) (do_not_autoplace no) (effects (font (size 1.27 1.27)) (justify right bottom)))
  (property "Value" "TB67H450FNG" (at 86.36 83.82 90) (show_name no) (do_not_autoplace no) (effects (font (size 1.27 1.27)) (justify right bottom)))
  (property "Footprint" "SO-8-PAD" (at 86.36 81.28 0) (hide yes) (show_name no) (do_not_autoplace no) (effects (font (size 1.27 1.27))))
  (property "Datasheet" "" (at 86.36 81.28 0) (hide yes) (show_name no) (do_not_autoplace no) (effects (font (size 1.27 1.27))))
  (property "Description" "PWM Chopper Type DC Brushed Motor Driver" (at 86.36 81.28 0) (hide yes) (show_name no) (do_not_autoplace no) (effects (font (size 1.27 1.27))))
  (pin "8")
  (pin "4")
  (pin "6")
  (pin "9")
  (pin "3")
  (pin "7")
  (pin "5")
  (pin "1")
  (pin "2"))
 (symbol
  (lib_id "Motor-42-altium-import:GND_POWER_GROUND")
  (at 124.46 33.02 90)
  (unit 1)
  (body_style 1)
  (exclude_from_sim no)
  (in_bom yes)
  (on_board yes)
  (in_pos_files yes)
  (dnp no)
  (property "Reference" "#PWR?" (at 124.46 33.02 0) (hide yes) (show_name no) (do_not_autoplace no) (effects (font (size 1.27 1.27))))
  (property "Value" "GND" (at 130.81 33.02 90) (show_name no) (do_not_autoplace no) (effects (font (size 1.27 1.27)) (justify right)))
  (property "Footprint" "" (at 124.46 33.02 0) (show_name no) (do_not_autoplace no) (effects (font (size 1.27 1.27))))
  (property "Datasheet" "" (at 124.46 33.02 0) (show_name no) (do_not_autoplace no) (effects (font (size 1.27 1.27))))
  (property "Description" "" (at 124.46 33.02 0) (show_name no) (do_not_autoplace no) (effects (font (size 1.27 1.27))))
  (pin ""))
 (symbol
  (lib_id "Motor-42-altium-import:GND_POWER_GROUND")
  (at 124.46 63.5 90)
  (unit 1)
  (body_style 1)
  (exclude_from_sim no)
  (in_bom yes)
  (on_board yes)
  (in_pos_files yes)
  (dnp no)
  (property "Reference" "#PWR?" (at 124.46 63.5 0) (hide yes) (show_name no) (do_not_autoplace no) (effects (font (size 1.27 1.27))))
  (property "Value" "GND" (at 130.81 63.5 90) (show_name no) (do_not_autoplace no) (effects (font (size 1.27 1.27)) (justify right)))
  (property "Footprint" "" (at 124.46 63.5 0) (show_name no) (do_not_autoplace no) (effects (font (size 1.27 1.27))))
  (property "Datasheet" "" (at 124.46 63.5 0) (show_name no) (do_not_autoplace no) (effects (font (size 1.27 1.27))))
  (property "Description" "" (at 124.46 63.5 0) (show_name no) (do_not_autoplace no) (effects (font (size 1.27 1.27))))
  (pin ""))
 (symbol
  (lib_id "MyPcbLib:root_0_电阻-0402_MyPcbLib.IntLib")
  (at 44.45 68.58 90)
  (unit 1)
  (body_style 1)
  (exclude_from_sim no)
  (in_bom yes)
  (on_board yes)
  (in_pos_files yes)
  (dnp no)
  (property "Reference" "R7" (at 41.91 67.564 90) (show_name no) (do_not_autoplace no) (effects (font (size 1.27 1.27)) (justify right bottom)))
  (property "Value" "1K" (at 41.91 72.136 90) (show_name no) (do_not_autoplace no) (effects (font (size 1.27 1.27)) (justify right bottom)))
  (property "Footprint" "RES_0402" (at 44.45 68.58 0) (hide yes) (show_name no) (do_not_autoplace no) (effects (font (size 1.27 1.27))))
  (property "Datasheet" "" (at 44.45 68.58 0) (hide yes) (show_name no) (do_not_autoplace no) (effects (font (size 1.27 1.27))))
  (property "Description" "Resistor" (at 44.45 68.58 0) (hide yes) (show_name no) (do_not_autoplace no) (effects (font (size 1.27 1.27))))
  (property "ALTIUM_VALUE" "22R" (at 39.37 66.04 90) (hide yes) (show_name no) (do_not_autoplace no) (effects (font (size 1.27 1.27)) (justify right bottom)))
  (pin "1")
  (pin "2"))
 (symbol
  (lib_id "MyPcbLib:root_1_电容-0402_MyPcbLib.IntLib")
  (at 35.56 43.18 180)
  (unit 1)
  (body_style 1)
  (exclude_from_sim no)
  (in_bom yes)
  (on_board yes)
  (in_pos_files yes)
  (dnp no)
  (property "Reference" "C1" (at 37.084 44.196 0) (show_name no) (do_not_autoplace no) (effects (font (size 1.27 1.27)) (justify right bottom)))
  (property "Value" "0.1uF" (at 37.084 46.736 0) (show_name no) (do_not_autoplace no) (effects (font (size 1.27 1.27)) (justify right bottom)))
  (property "Footprint" "CAP_0402" (at 35.56 43.18 0) (hide yes) (show_name no) (do_not_autoplace no) (effects (font (size 1.27 1.27))))
  (property "Datasheet" "" (at 35.56 43.18 0) (hide yes) (show_name no) (do_not_autoplace no) (effects (font (size 1.27 1.27))))
  (property "Description" "Capacitor" (at 35.56 43.18 0) (hide yes) (show_name no) (do_not_autoplace no) (effects (font (size 1.27 1.27))))
  (property "ALTIUM_VALUE" "0.1u" (at 34.036 40.132 0) (hide yes) (show_name no) (do_not_autoplace no) (effects (font (size 1.27 1.27)) (justify right bottom)))
  (pin "2")
  (pin "1"))
 (symbol
  (lib_id "Motor-42-altium-import:GND_POWER_GROUND")
  (at 76.2 66.04 270)
  (unit 1)
  (body_style 1)
  (exclude_from_sim no)
  (in_bom yes)
  (on_board yes)
  (in_pos_files yes)
  (dnp no)
  (property "Reference" "#PWR?" (at 76.2 66.04 0) (hide yes) (show_name no) (do_not_autoplace no) (effects (font (size 1.27 1.27))))
  (property "Value" "GND" (at 69.85 66.04 90) (show_name no) (do_not_autoplace no) (effects (font (size 1.27 1.27)) (justify right)))
  (property "Footprint" "" (at 76.2 66.04 0) (show_name no) (do_not_autoplace no) (effects (font (size 1.27 1.27))))
  (property "Datasheet" "" (at 76.2 66.04 0) (show_name no) (do_not_autoplace no) (effects (font (size 1.27 1.27))))
  (property "Description" "" (at 76.2 66.04 0) (show_name no) (do_not_autoplace no) (effects (font (size 1.27 1.27))))
  (pin ""))
 (symbol
  (lib_id "MyPcbLib:root_0_电阻-0402_MyPcbLib.IntLib")
  (at 29.21 68.58 90)
  (unit 1)
  (body_style 1)
  (exclude_from_sim no)
  (in_bom yes)
  (on_board yes)
  (in_pos_files yes)
  (dnp no)
  (property "Reference" "R6" (at 26.67 67.564 90) (show_name no) (do_not_autoplace no) (effects (font (size 1.27 1.27)) (justify right bottom)))
  (property "Value" "1K" (at 26.67 72.136 90) (show_name no) (do_not_autoplace no) (effects (font (size 1.27 1.27)) (justify right bottom)))
  (property "Footprint" "RES_0402" (at 29.21 68.58 0) (hide yes) (show_name no) (do_not_autoplace no) (effects (font (size 1.27 1.27))))
  (property "Datasheet" "" (at 29.21 68.58 0) (hide yes) (show_name no) (do_not_autoplace no) (effects (font (size 1.27 1.27))))
  (property "Description" "Resistor" (at 29.21 68.58 0) (hide yes) (show_name no) (do_not_autoplace no) (effects (font (size 1.27 1.27))))
  (property "ALTIUM_VALUE" "22R" (at 24.13 66.04 90) (hide yes) (show_name no) (do_not_autoplace no) (effects (font (size 1.27 1.27)) (justify right bottom)))
  (pin "2")
  (pin "1"))
 (symbol
  (lib_id "Motor-42-altium-import:GND_POWER_GROUND")
  (at 30.48 48.26 270)
  (unit 1)
  (body_style 1)
  (exclude_from_sim no)
  (in_bom yes)
  (on_board yes)
  (in_pos_files yes)
  (dnp no)
  (property "Reference" "#PWR?" (at 30.48 48.26 0) (hide yes) (show_name no) (do_not_autoplace no) (effects (font (size 1.27 1.27))))
  (property "Value" "GND" (at 24.13 48.26 90) (show_name no) (do_not_autoplace no) (effects (font (size 1.27 1.27)) (justify right)))
  (property "Footprint" "" (at 30.48 48.26 0) (show_name no) (do_not_autoplace no) (effects (font (size 1.27 1.27))))
  (property "Datasheet" "" (at 30.48 48.26 0) (show_name no) (do_not_autoplace no) (effects (font (size 1.27 1.27))))
  (property "Description" "" (at 30.48 48.26 0) (show_name no) (do_not_autoplace no) (effects (font (size 1.27 1.27))))
  (pin ""))
 (symbol
  (lib_id "MyPcbLib:root_1_电容-0402_MyPcbLib.IntLib")
  (at 50.8 73.66 180)
  (unit 1)
  (body_style 1)
  (exclude_from_sim no)
  (in_bom yes)
  (on_board yes)
  (in_pos_files yes)
  (dnp no)
  (property "Reference" "C5" (at 52.324 74.676 0) (show_name no) (do_not_autoplace no) (effects (font (size 1.27 1.27)) (justify right bottom)))
  (property "Value" "0.1uF" (at 52.324 77.216 0) (show_name no) (do_not_autoplace no) (effects (font (size 1.27 1.27)) (justify right bottom)))
  (property "Footprint" "CAP_0402" (at 50.8 73.66 0) (hide yes) (show_name no) (do_not_autoplace no) (effects (font (size 1.27 1.27))))
  (property "Datasheet" "" (at 50.8 73.66 0) (hide yes) (show_name no) (do_not_autoplace no) (effects (font (size 1.27 1.27))))
  (property "Description" "Capacitor" (at 50.8 73.66 0) (hide yes) (show_name no) (do_not_autoplace no) (effects (font (size 1.27 1.27))))
  (property "ALTIUM_VALUE" "0.1u" (at 49.276 70.612 0) (hide yes) (show_name no) (do_not_autoplace no) (effects (font (size 1.27 1.27)) (justify right bottom)))
  (pin "1")
  (pin "2"))
 (symbol
  (lib_id "Motor-42-altium-import:GND_POWER_GROUND")
  (at 124.46 73.66 90)
  (unit 1)
  (body_style 1)
  (exclude_from_sim no)
  (in_bom yes)
  (on_board yes)
  (in_pos_files yes)
  (dnp no)
  (property "Reference" "#PWR?" (at 124.46 73.66 0) (hide yes) (show_name no) (do_not_autoplace no) (effects (font (size 1.27 1.27))))
  (property "Value" "GND" (at 130.81 73.66 90) (show_name no) (do_not_autoplace no) (effects (font (size 1.27 1.27)) (justify right)))
  (property "Footprint" "" (at 124.46 73.66 0) (show_name no) (do_not_autoplace no) (effects (font (size 1.27 1.27))))
  (property "Datasheet" "" (at 124.46 73.66 0) (show_name no) (do_not_autoplace no) (effects (font (size 1.27 1.27))))
  (property "Description" "" (at 124.46 73.66 0) (show_name no) (do_not_autoplace no) (effects (font (size 1.27 1.27))))
  (pin ""))
 (symbol
  (lib_id "Motor-42-altium-import:GND_POWER_GROUND")
  (at 124.46 43.18 90)
  (unit 1)
  (body_style 1)
  (exclude_from_sim no)
  (in_bom yes)
  (on_board yes)
  (in_pos_files yes)
  (dnp no)
  (property "Reference" "#PWR?" (at 124.46 43.18 0) (hide yes) (show_name no) (do_not_autoplace no) (effects (font (size 1.27 1.27))))
  (property "Value" "GND" (at 130.81 43.18 90) (show_name no) (do_not_autoplace no) (effects (font (size 1.27 1.27)) (justify right)))
  (property "Footprint" "" (at 124.46 43.18 0) (show_name no) (do_not_autoplace no) (effects (font (size 1.27 1.27))))
  (property "Datasheet" "" (at 124.46 43.18 0) (show_name no) (do_not_autoplace no) (effects (font (size 1.27 1.27))))
  (property "Description" "" (at 124.46 43.18 0) (show_name no) (do_not_autoplace no) (effects (font (size 1.27 1.27))))
  (pin ""))
 (sheet_instances
  (path ""
   (page "2")))
 (embedded_fonts no))
